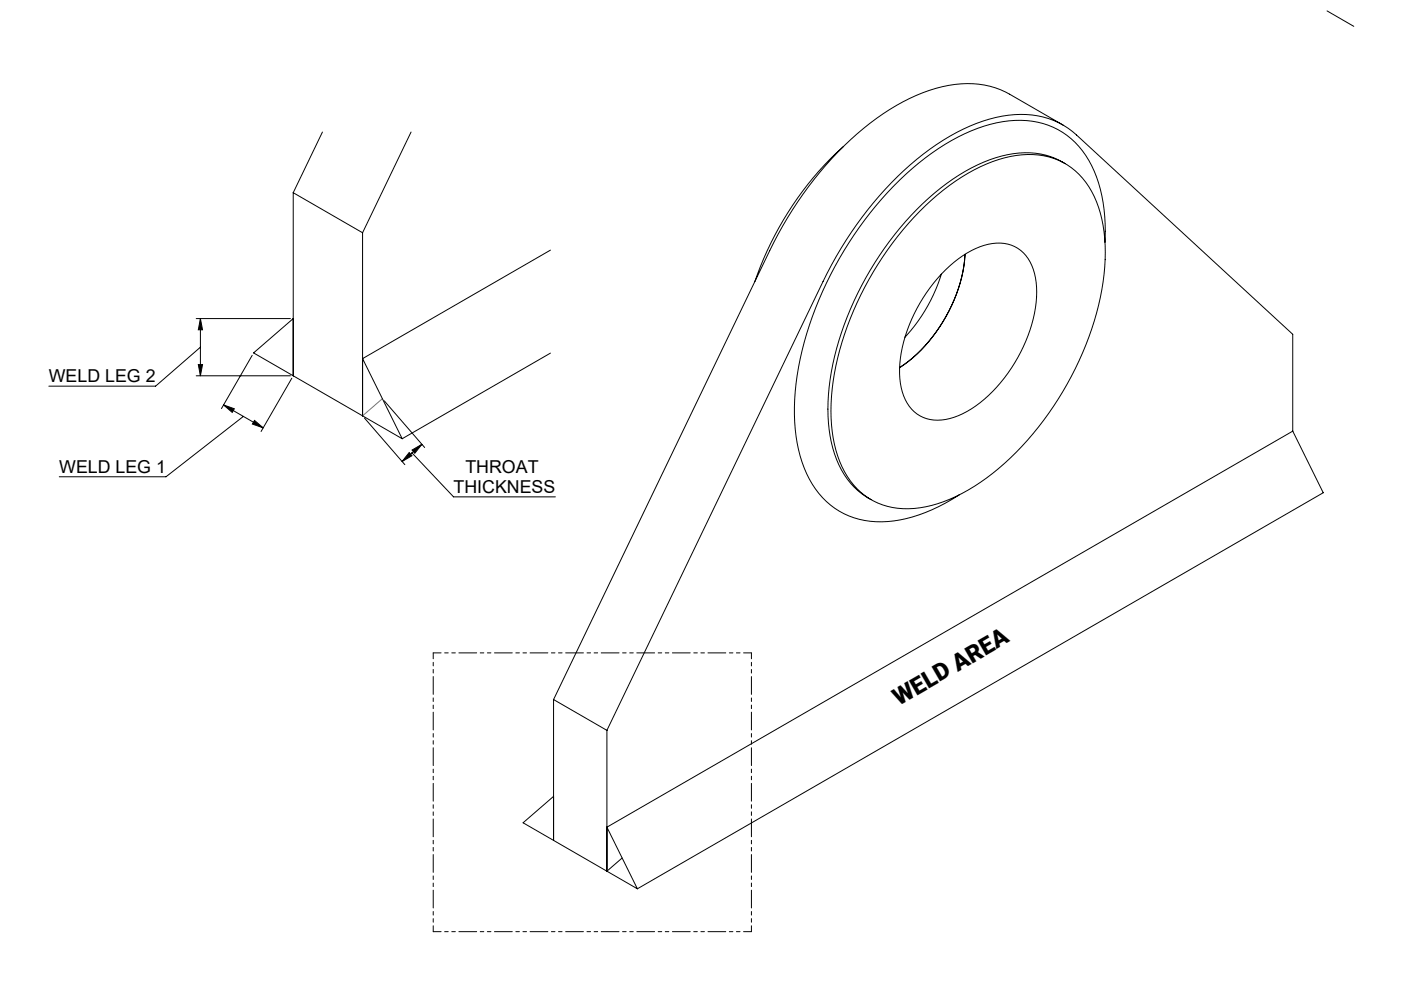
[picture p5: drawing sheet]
<svg xmlns="http://www.w3.org/2000/svg" width="500mm" height="350mm" viewBox="0 0 500 350" stroke-linecap="round" stroke-linejoin="round" font-family="sans-serif">
<g fill="none" stroke="#000" stroke-width=".36">
<path d="M473.6 3.9l9.5 5.5M115.1 47.1l-10.5 21.7M146.7 47.1l-17.3 35.9M301 52.3a115 115 0 0 0-31.6 48.1M379.4 44.6l-19.1-11a33.1 33.1 0 0 0-26.3-2.1 84.5 84.5 0 0 0-37.1 25 136.4 136.4 0 0 0-22.2 32.9l-77.1 160.2M380.1 58.4a28.7 28.7 0 0 0-24.8-2.1 77.2 77.2 0 0 0-34.1 25 110.5 110.5 0 0 0-25.5 59.5 47.4 47.4 0 0 0 5.6 28.6 25 25 0 0 0 9.6 8.9M104.6 68.8v65.3M104.6 68.8l24.8 14.2M328.3 75.3a68.8 68.8 0 0 1 30.2-19 26.6 26.6 0 0 1 26.6 5.9 36.1 36.1 0 0 1 9.2 22.9 91.2 91.2 0 0 1-10.5 46.4 105.9 105.9 0 0 1-36.1 42 44 44 0 0 1-27.3 7.8 24.8 24.8 0 0 1-20.7-16.7 60.3 60.3 0 0 1-1.4-34.1 115.2 115.2 0 0 1 30-55.2zM129.4 83v65.4M196.4 89.2l-67 38.8 14.1 28.5M336 97.8a58.5 58.5 0 0 1-13 22.5"/>
<path d="M337.5 96.2a29.9 29.9 0 0 1 18.2-9.5 12.9 12.9 0 0 1 13.5 10.8 40.9 40.9 0 0 1-4 26.2 50.6 50.6 0 0 1-21.6 23.9 16.6 16.6 0 0 1-15.3 .8 15.8 15.8 0 0 1-7.2-13.3 50.5 50.5 0 0 1 10.9-32.5zM344.4 90.7a54.7 54.7 0 0 1-23.3 40.5M394.4 86.5a51.7 51.7 0 0 0-6.9-31 28.2 28.2 0 0 0-29.6-12.1 67.6 67.6 0 0 0-32.2 16.6 127.9 127.9 0 0 0-41.6 76.8 58.1 58.1 0 0 0 4.8 34.1 28.1 28.1 0 0 0 30.1 15 57.5 57.5 0 0 0 23.4-9.3M70 113.7h33.6M71.5 113.7v20.4M71.5 113.7l.8 4h-1.5zM104.6 113.7l-14.1 12.2 53 30.6M70 134.1h33.6M70.8 130.1h1.5l-.8 4zM71.5 123.9l-16 13.9h-38.1M90 126.8l-11 19M104.1 134.9l-10.9 19"/>
<path d="M196.4 126l-52.9 30.5M79.8 144.5l14.1 8.1M79.8 144.5l3.8 1.3-.7 1.3zM86.9 148.6l-27.7 21.5h-38.1M90.8 150l3.1 2.6-3.8-1.3zM130.1 149.1l14.4 16.7M137.1 143l14.5 16.7M150.6 158.5l-7.1 6.1M461.4 153.8v-34.5l-77.2-71.1a30 30 0 0 0-26.6-6.7 70.8 70.8 0 0 0-32.7 17.3 131.8 131.8 0 0 0-31.2 41.6l-77.1 160.2M461.4 153.8l-244.8 141.3 10.9 22M461.4 153.8l10.8 22-244.7 141.3M146 161.5l1 1.1-3.5 2z"/>
<path d="M147 161.6l14.9 15.7h36.3M147.1 160.6l3.5-2.1-2.6 3.2zM197.6 249.6v50.2M197.6 249.6l19 11M216.6 260.6v50.2l5.4-4.7M197.6 284.1l-10.9 9.5 40.8 23.5"/>
</g>
<path d="M154.6 232.9h113.6M154.6 332.4h113.6" fill="none" stroke="#000" stroke-width=".36" stroke-dasharray="6.3 1.3 1.3 1.3 1.3 1.3" stroke-dashoffset="3.5"/>
<path d="M154.6 232.9v99.5M268.2 232.9v99.5" fill="none" stroke="#000" stroke-width=".36" stroke-dasharray="6.3 1.3 1.3 1.3 1.3 1.3" stroke-dashoffset="4.2"/>
<path d="M136.5 142.2l-7.1 6.2" fill="none" stroke="#a247e4" stroke-width=".36"/>
<g fill="#000">
<path d="M79.8 144.5l3.8 1.3-.7 1.3zM90.8 150l3.1 2.6-3.8-1.3zM71.5 113.7l.8 4h-1.5zM70.8 130.1h1.5l-.8 4z"/>
<path d="M146 161.5l1 1.1-3.5 2zM147.1 160.6l3.5-2.1-2.6 3.2z"/>
</g>
<text font-size="8.5" x="320.8" y="251.8" transform="rotate(-30 320.8 251.8)">WELD AREA</text>
<g font-size="6.3">
<text x="17.4" y="136.3">WELD LEG 2</text>
<text x="21.1" y="168.7">WELD LEG 1</text>
<text x="166.1" y="168.7">THROAT</text>
<text x="161.9" y="175.8">THICKNESS</text>
</g>
</svg>
